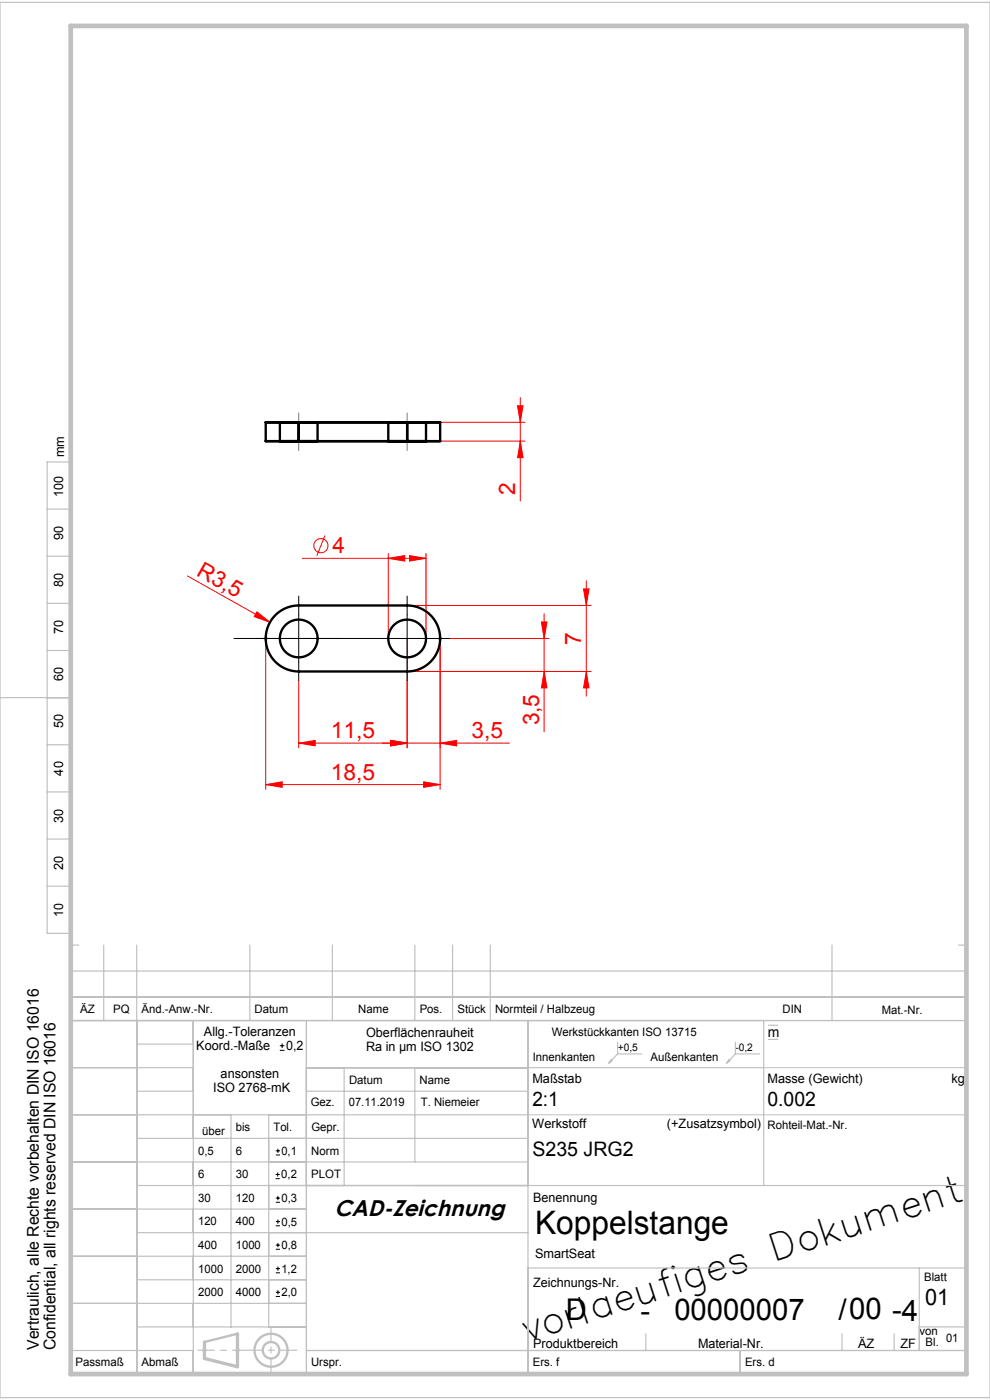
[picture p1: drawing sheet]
<svg xmlns="http://www.w3.org/2000/svg" width="210mm" height="297mm" viewBox="0 0 210 297" stroke-linecap="round" stroke-linejoin="round" font-family="sans-serif">
<g fill="none" stroke="#f00" stroke-width=".21">
<path d="M93.4 93.6h18M93.4 89.6h18M109.8 86.1h1.1l-.5 3.5zM110.4 84.3v22M110.4 93.6l.5 3.5h-1.1zM64.1 118.4h26.3M68.9 113.6l-1.7 4.3M82.4 118.4l3.5-.5v1.1zM82.4 117.4v18M86.9 117.9l3.5 .5-3.5 .6zM90.4 117.4v18M39.8 122.2l17.5 9.8"/>
<path d="M54.5 129.8l2.8 2.2-3.4-1.2zM56.4 135.4v32M86.4 128.4h39M86.4 135.4v23.3M93.4 135.4v32M95.4 135.4h21M114.9 131.9h1.1l-.6 3.5zM115.4 130.2v25M123.8 124.9h1.1l-.5 3.5zM124.4 123.2v24.5M63.4 157.7l3.5-.6v1.1zM63.4 144.4v14.3"/>
<path d="M82.9 157.1l3.5 .6-3.5 .5zM86.4 142.4h39M93.4 157.7l3.5-.6v1.1zM108 157.7h-44.6M115.4 142.4l.6 3.5h-1.1zM124.4 142.4l.5 3.5h-1.1zM56.4 166.4l3.5-.5v1.1zM56.4 166.4h37M89.9 165.9l3.5 .5-3.5 .6z"/>
<circle cx="68.1" cy="115.8" r="1.5"/>
</g>
<g fill="none" stroke="#000" stroke-width=".21">
<path d="M49.6 135.4h45.8M63.4 126.4v18M86.4 126.4v18M59.4 222.8h.9M59.4 221.8h.9M59.8 221.4v.9M58.5 250h.8M58.5 249.2h.8M58.5 259.2h.9M58.5 255.1h.9M58.5 254.2h.9M58.5 245h.9"/>
<path d="M58.5 244.1h.9M58.9 248.7v.9M58.9 253.7v.9M58.9 258.7v.9M58.9 243.7v.9M58.5 265h.9M58.5 264.1h.9M58.5 260h.9M58.5 275h.9M58.5 274.2h.9M58.5 270h.9M58.5 269.1h.9"/>
<path d="M58.9 263.7v.9M58.9 273.7v.9M58.9 268.7v.9"/>
</g>
<path d="M112 236.5h93M162 226.5h43M42.9 286.4h1M43 286.1l.7 .7M43.4 285.9v1M43.7 286.1l-.7 .7M49.9 286.4h1M50 286.1l.7 .7M50.4 285.9v1M50.7 286.1l-.7 .7" fill="none" stroke="#c0c0c0" stroke-width=".21"/>
<g fill="none" stroke="#c0c0c0" stroke-width=".25">
<path d="M0 .5h210v296h-210zM10 98h5v100h-5zM10 108h5M10 118h5M10 128h5M10 138h5M55.9 135.4h1M56 135.1l.7 .7M56.4 134.9v1M56.7 135.1l-.7 .7M92.9 135.4h1M93 135.1l.7 .7"/>
<path d="M93.4 134.9v1M93.7 135.1l-.7 .7M0 148h15M10 158h5M10 168h5M10 178h5M10 188h5M15 198.5v93h190v-85.5h-190M15 216.5h190M15 211.5h190M15 200.5h1.7M22 200.5v16"/>
<path d="M29 200.5v91M41 216.5v75M53 200.5v16M65 216.5v75M70.5 200.5v16M88 200.5v16M96 200.5v16M104 200.5v16M112 216.5v75M162 216.5v35M163 217.5h2M176.5 200.5v16"/>
<path d="M203.3 200.5h1.7M15 226.5h26M15 236.5h97M29 221.5h12M29 231.5h12M49 236.5v45M57 236.5v45M65 226.5h97M65 231.5h47M73 226.5v25M88 226.5v20M129.6 224.9l.2 .2-.6 .4z"/>
<path d="M131 221.1v2.5M131 223.6h5.1M131 223.6l-1.8 1.9M154.6 224.9l.2 .2-.6 .4zM156 223.6h5.1M156 221.1v2.5M156 223.6l-1.8 1.9M163 220.5h2M15 246.5h97M15 256.5h50M29 251.5h176M29 241.5h83"/>
<path d="M15 266.5h50M15 276.5h50M29 261.5h83M29 271.5h36M112 269h93M195 269v17.5M15 286.5h26M29 281.5h36M65 286.5h140M137 283v3.5M157 286.5v5M178.6 283v3.5"/>
<path d="M189.7 283v3.5M195 281.5h10"/>
</g>
<g fill="none" stroke="#c0c0c0" stroke-width=".5">
<path d="M50.4 282.9l-7 1.8"/>
<circle cx="57.5" cy="286.4" r="3.5"/>
<circle cx="57.5" cy="286.4" r="1.75"/>
</g>
<path d="M63.4 87.6v8M86.4 87.6v8" fill="none" stroke="#808080" stroke-width=".21" stroke-dasharray="15.2 1.3 1.3 1.3" stroke-dashoffset="13.1"/>
<path d="M57.5 291v-9.2" fill="none" stroke="#c0c0c0" stroke-width=".25" stroke-dasharray="6.3 1.3 1.3 1.3" stroke-dashoffset="3.7"/>
<path d="M42 286.4h21" fill="none" stroke="#c0c0c0" stroke-width=".25" stroke-dasharray="6.3 1.3 1.3 1.3" stroke-dashoffset="2.8"/>
<path d="M50.4 282.9v7l-7-1.7v-3.5" fill="none" stroke="#c0c0c0" stroke-width=".7"/>
<path d="M15 5.5h190v286h-190z" fill="none" stroke="#c0c0c0" stroke-width="1"/>
<g fill="#f00">
<path d="M54.5 129.8l2.8 2.2-3.4-1.2z"/>
<path d="M93.4 157.7l3.5-.6v1.1zM82.9 157.1l3.5 .6-3.5 .5z"/>
<path d="M56.4 166.4l3.5-.5v1.1zM89.9 165.9l3.5 .5-3.5 .6z"/>
<path d="M63.4 157.7l3.5-.6v1.1zM82.9 157.1l3.5 .6-3.5 .5zM82.4 118.4l3.5-.5v1.1zM86.9 117.9l3.5 .5-3.5 .6z"/>
<path d="M115.4 142.4l.6 3.5h-1.1zM114.9 131.9h1.1l-.6 3.5zM110.4 93.6l.5 3.5h-1.1zM109.8 86.1h1.1l-.5 3.5z"/>
<path d="M123.8 124.9h1.1l-.5 3.5zM124.4 142.4l.5 3.5h-1.1z"/>
</g>
<g fill="none" stroke="#000" stroke-width=".5">
<path d="M56.4 89.6h7zM56.4 93.6h7zM56.4 89.6v4M59.4 89.6h8zM59.4 93.6h8zM59.4 89.6v4M63.4 89.6h23M63.4 93.6h23M63.4 89.6v4M67.4 89.6v4M82.4 89.6h8zM82.4 93.6h8z"/>
<path d="M82.4 89.6v4M86.4 89.6h7zM86.4 93.6h7zM86.4 89.6v4M90.4 89.6v4M93.4 89.6v4M58.3 130.6a7 7 0 0 1 5.1-2.2h23a7 7 0 0 1 7 7 7 7 0 0 1-7 7h-23a7 7 0 0 1-6.5-4.2 7 7 0 0 1 1.4-7.6z"/>
<circle cx="63.4" cy="135.4" r="4"/>
<circle cx="86.4" cy="135.4" r="4"/>
</g>
<text font-size="7.8" x="112.2" y="284.6" transform="rotate(-18 112.2 284.6)">vorlaeufiges Dokument</text>
<text font-size="6.9" x="113.5" y="261.7">Koppelstange</text>
<g font-size="6.3">
<text x="120" y="279.9">D</text>
<text x="135.8" y="280.2">-</text>
<text x="143" y="279.9">00000007</text>
<text x="177.8" y="280">/00 -4</text>
</g>
<g font-size="4.8" fill="#f00">
<text x="109.3" y="104.9" transform="rotate(-90 109.3 104.9)">2</text>
<text x="70.5" y="117.4">4</text>
<text x="41.5" y="121.9" transform="rotate(29 41.5 121.9)">R3,5</text>
<text x="123.3" y="136.8" transform="rotate(-90 123.3 136.8)">7</text>
<text x="114.4" y="153.9" transform="rotate(-90 114.4 153.9)">3,5</text>
<text x="70.2" y="156.6">11,5</text>
<text x="100" y="156.6">3,5</text>
<text x="70.2" y="165.4">18,5</text>
</g>
<g font-size="4.8">
<text x="70.9" y="257.9">CAD-Zeichnung</text>
<text x="196.2" y="276.8">01</text>
</g>
<g font-size="4.2">
<text x="112.9" y="234.7">2:1</text>
<text x="162.8" y="234.6">0.002</text>
<text x="112.9" y="245.1">S235 JRG2</text>
</g>
<g font-size="3.4">
<text x="8.3" y="286.4" transform="rotate(-90 8.3 286.4)">Vertraulich, alle Rechte vorbehalten DIN ISO 16016</text>
<text x="11.8" y="286.4" transform="rotate(-90 11.8 286.4)">Confidential, all rights reserved DIN ISO 16016</text>
</g>
<text font-size="3" x="162.9" y="220">m</text>
<g font-size="2.7">
<text x="13.6" y="97" transform="rotate(-90 13.6 97)">mm</text>
<text x="13.4" y="105.5" transform="rotate(-90 13.4 105.5)">100</text>
<text x="13.4" y="114.5" transform="rotate(-90 13.4 114.5)">90</text>
<text x="13.4" y="124.5" transform="rotate(-90 13.4 124.5)">80</text>
<text x="13.4" y="134.5" transform="rotate(-90 13.4 134.5)">70</text>
<text x="13.4" y="144.5" transform="rotate(-90 13.4 144.5)">60</text>
<text x="13.4" y="154.5" transform="rotate(-90 13.4 154.5)">50</text>
<text x="13.4" y="164.5" transform="rotate(-90 13.4 164.5)">40</text>
<text x="13.4" y="174.5" transform="rotate(-90 13.4 174.5)">30</text>
<text x="13.4" y="184.5" transform="rotate(-90 13.4 184.5)">20</text>
<text x="13.4" y="194.5" transform="rotate(-90 13.4 194.5)">10</text>
<text x="43.3" y="219.8">Allg.-Toleranzen</text>
<text x="77.7" y="219.9">Oberflächenrauheit</text>
<text x="41.6" y="222.8">Koord.-Maße</text>
<text x="60.7" y="222.8">0,2</text>
<text x="77.6" y="222.9">Ra in µm ISO 1302</text>
<text x="45.2" y="231.8">ISO 2768-mK</text>
<text x="46.8" y="228.8">ansonsten</text>
<text x="112.9" y="229.8">Maßstab</text>
<text x="162.8" y="229.8">Masse (Gewicht)</text>
<text x="201.8" y="229.7">kg</text>
<text x="112.9" y="239.4">Werkstoff</text>
<text x="141.5" y="239.4">(+Zusatzsymbol)</text>
<text x="113.1" y="255">Benennung</text>
<text x="113.5" y="266.8">SmartSeat</text>
<text x="113.1" y="272.9">Zeichnungs-Nr.</text>
<text x="113.1" y="286">Produktbereich</text>
<text x="148.1" y="285.9">Material-Nr.</text>
<text x="182" y="285.9">ÄZ</text>
<text x="191" y="285.9">ZF</text>
</g>
<g font-size="2.5">
<text x="17" y="215">ÄZ</text>
<text x="24" y="215">PQ</text>
<text x="30" y="215">Änd.-Anw.-Nr.</text>
<text x="54" y="215">Datum</text>
<text x="76" y="215">Name</text>
<text x="89" y="215">Pos.</text>
<text x="97" y="215">Stück</text>
<text x="105" y="215">Normteil / Halbzeug</text>
<text x="166" y="215">DIN</text>
<text x="187" y="215">Mat.-Nr.</text>
<text x="117" y="219.8">Werkstückkanten ISO 13715</text>
<text x="113" y="225">Innenkanten</text>
<text x="138" y="225">Außenkanten</text>
<text x="74" y="230">Datum</text>
<text x="89" y="230">Name</text>
<text x="50" y="240">bis</text>
<text x="58" y="240">Tol.</text>
<text x="65.9" y="234.7">Gez.</text>
<text x="66" y="240">Gepr.</text>
<text x="74" y="234.7">07.11.2019</text>
<text x="89.3" y="234.7">T. Niemeier</text>
<text x="162.8" y="239.4">Rohteil-Mat.-Nr.</text>
<text x="42" y="245">0,5</text>
<text x="42.9" y="240.8">über</text>
<text x="50.1" y="245">6</text>
<text x="59.7" y="245">0,1</text>
<text x="66" y="245">Norm</text>
<text x="42" y="250">6</text>
<text x="50" y="250">30</text>
<text x="59.7" y="250">0,2</text>
<text x="66" y="250">PLOT</text>
<text x="42" y="255">30</text>
<text x="50" y="255">120</text>
<text x="59.7" y="255">0,3</text>
<text x="42" y="260">120</text>
<text x="50" y="260">400</text>
<text x="59.7" y="260">0,5</text>
<text x="42.1" y="270">1000</text>
<text x="42.1" y="265">400</text>
<text x="50" y="270">2000</text>
<text x="50" y="265">1000</text>
<text x="59.7" y="265">0,8</text>
<text x="59.7" y="270">1,2</text>
<text x="42" y="275">2000</text>
<text x="50" y="275">4000</text>
<text x="59.7" y="275">2,0</text>
<text x="196" y="271.8">Blatt</text>
<text x="195" y="283.3">von</text>
<text x="196.3" y="285.6">Bl.</text>
<text x="200.7" y="284.7">01</text>
<text x="16" y="289.8">Passmaß</text>
<text x="30" y="289.8">Abmaß</text>
<text x="66" y="289.8">Urspr.</text>
<text x="113" y="289.8">Ers. f</text>
<text x="158" y="289.8">Ers. d</text>
</g>
<g font-size="2.2">
<text x="131" y="222.9">+0,5</text>
<text x="156" y="222.9">-0,2</text>
</g>
</svg>
